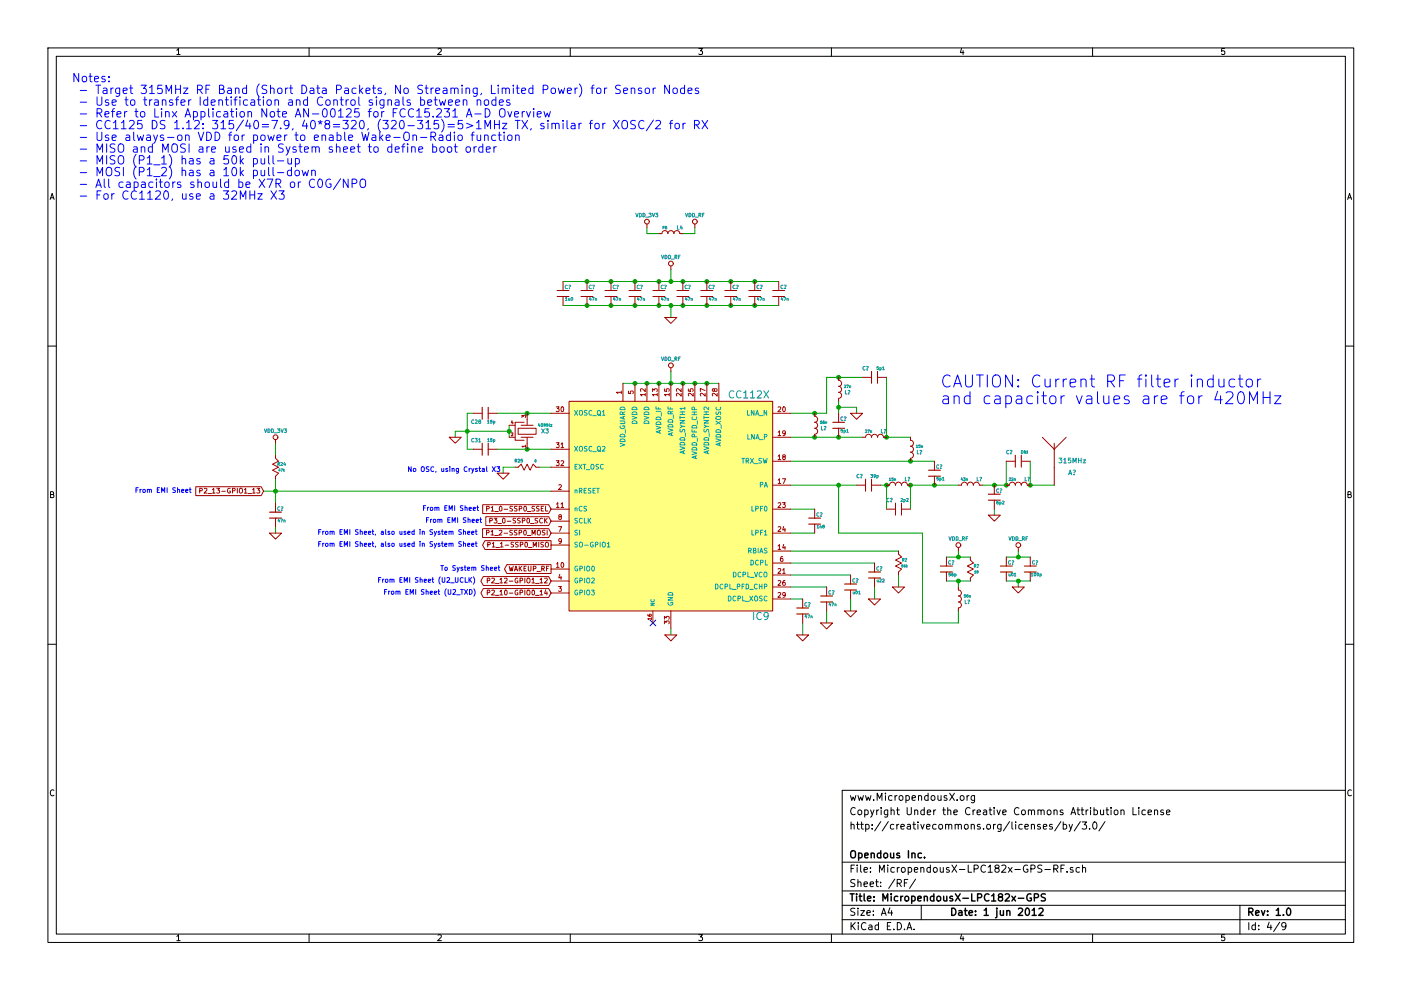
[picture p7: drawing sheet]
EESchema Schematic File Version 2  date 5/31/2012 10:34:44 PM
LIBS:power
LIBS:device
LIBS:transistors
LIBS:conn
LIBS:linear
LIBS:regul
LIBS:74xx
LIBS:cmos4000
LIBS:adc-dac
LIBS:memory
LIBS:xilinx
LIBS:special
LIBS:microcontrollers
LIBS:dsp
LIBS:microchip
LIBS:analog_switches
LIBS:motorola
LIBS:texas
LIBS:intel
LIBS:audio
LIBS:interface
LIBS:digital-audio
LIBS:philips
LIBS:display
LIBS:cypress
LIBS:siliconi
LIBS:opto
LIBS:atmel
LIBS:contrib
LIBS:valves
LIBS:opendous
LIBS:Opennect_Schematic_Symbols_Library
LIBS:MicropendousX-LPC182x-GPS-cache
EELAYER 25  0
EELAYER END
$Descr A4 11700 8267
encoding utf-8
Sheet 4 9
Title "MicropendousX-LPC182x-GPS"
Date "1 jun 2012"
Rev "1.0"
Comp "Opendous Inc."
Comment1 ""
Comment2 "http://creativecommons.org/licenses/by/3.0/"
Comment3 "Copyright Under the Creative Commons Attribution License"
Comment4 "www.MicropendousX.org"
$EndDescr
Connection ~ 8400 4050
Wire Wire Line
	2300 4400 2300 4450
Wire Wire Line
	4600 4100 2200 4100
Connection ~ 5600 2550
Wire Wire Line
	5600 2550 5600 2650
Wire Wire Line
	4700 2350 6500 2350
Wire Wire Line
	8600 3850 8600 4050
Connection ~ 8500 4850
Wire Wire Line
	8500 4900 8500 4850
Wire Wire Line
	8400 4650 8600 4650
Connection ~ 8000 4650
Wire Wire Line
	8000 4600 8000 4650
Wire Wire Line
	7900 4850 8100 4850
Wire Wire Line
	7700 4450 7700 5200
Wire Wire Line
	7700 4450 7000 4450
Connection ~ 7000 4050
Wire Wire Line
	7000 4450 7000 4050
Wire Wire Line
	8600 4050 8800 4050
Connection ~ 8300 4050
Wire Wire Line
	8200 4050 8400 4050
Connection ~ 7400 4050
Connection ~ 7600 4050
Connection ~ 7800 4050
Wire Wire Line
	8000 4050 7600 4050
Wire Wire Line
	7400 4250 7400 4050
Wire Wire Line
	7400 4050 7350 4050
Connection ~ 7400 3650
Wire Wire Line
	7400 3150 7400 3650
Connection ~ 6800 3450
Wire Wire Line
	6900 3450 6900 3150
Wire Wire Line
	6900 3450 6600 3450
Wire Wire Line
	7000 3350 7000 3450
Connection ~ 6800 3650
Wire Wire Line
	6600 5000 6700 5000
Wire Wire Line
	6600 4800 7100 4800
Wire Wire Line
	6600 4600 7500 4600
Wire Wire Line
	6600 4250 6800 4250
Wire Wire Line
	5200 3200 6000 3200
Wire Wire Line
	5500 1950 5400 1950
Wire Wire Line
	5400 1950 5400 1900
Wire Wire Line
	4500 3900 4600 3900
Connection ~ 2300 4100
Connection ~ 4400 3750
Wire Wire Line
	4150 3750 4600 3750
Connection ~ 4250 3600
Connection ~ 3900 3600
Wire Wire Line
	3950 3750 3900 3750
Wire Wire Line
	3900 3750 3900 3450
Wire Wire Line
	3900 3450 3950 3450
Wire Wire Line
	4250 3650 4250 3550
Wire Wire Line
	4250 3600 3800 3600
Wire Wire Line
	3800 3600 3800 3650
Wire Wire Line
	4150 3450 4600 3450
Connection ~ 4400 3450
Wire Wire Line
	5600 5250 5600 5300
Wire Wire Line
	2300 3800 2300 3700
Wire Wire Line
	4300 3900 4200 3900
Wire Wire Line
	4200 3900 4200 3950
Wire Wire Line
	5700 1950 5800 1950
Wire Wire Line
	5800 1950 5800 1900
Wire Wire Line
	5600 3200 5600 3100
Connection ~ 5600 3200
Connection ~ 5900 3200
Connection ~ 5800 3200
Connection ~ 5700 3200
Connection ~ 5500 3200
Connection ~ 5400 3200
Connection ~ 5300 3200
Wire Wire Line
	6600 4450 6800 4450
Wire Wire Line
	7300 4700 6600 4700
Wire Wire Line
	6600 4900 6900 4900
Wire Wire Line
	6700 5300 6700 5200
Wire Wire Line
	6900 5200 6900 5100
Wire Wire Line
	7100 5100 7100 5000
Wire Wire Line
	7300 5000 7300 4900
Wire Wire Line
	7500 4900 7500 4800
Wire Wire Line
	6600 3650 7200 3650
Connection ~ 7000 3650
Wire Wire Line
	7150 3450 7150 3400
Wire Wire Line
	7150 3400 7000 3400
Connection ~ 7000 3400
Wire Wire Line
	6900 3150 7200 3150
Connection ~ 7000 3150
Wire Wire Line
	7400 3650 7600 3650
Wire Wire Line
	6600 3850 7800 3850
Connection ~ 7600 3850
Wire Wire Line
	7600 4050 7600 4250
Wire Wire Line
	7150 4050 6600 4050
Wire Wire Line
	8300 4250 8300 4300
Wire Wire Line
	8000 5100 8000 5200
Wire Wire Line
	8000 5200 7700 5200
Wire Wire Line
	8100 4650 7900 4650
Wire Wire Line
	8000 4900 8000 4850
Connection ~ 8000 4850
Wire Wire Line
	8600 4850 8400 4850
Wire Wire Line
	8500 4600 8500 4650
Connection ~ 8500 4650
Wire Wire Line
	8400 4050 8400 3850
Connection ~ 8600 4050
Wire Wire Line
	6500 2550 4700 2550
Wire Wire Line
	5600 2350 5600 2250
Connection ~ 5600 2350
Connection ~ 5700 2350
Connection ~ 5900 2350
Connection ~ 6100 2350
Connection ~ 6300 2350
Connection ~ 6300 2550
Connection ~ 6100 2550
Connection ~ 5900 2550
Connection ~ 5700 2550
Connection ~ 4900 2350
Connection ~ 5100 2350
Connection ~ 5300 2350
Connection ~ 5500 2350
Connection ~ 5500 2550
Connection ~ 5300 2550
Connection ~ 5100 2550
Connection ~ 4900 2550
Wire Wire Line
	2300 4200 2300 4000
$Comp
L GND #PWR?
U 1 1
P 2300 4450
F 0 "#PWR?" H 2300 4450 30  0001 C CNN
F 1 "GND" H 2300 4380 30  0001 C CNN
	1    2300 4450
	1    0    0    -1  
$EndComp
$Comp
L C_MINI C?
U 1 1
P 2300 4300
F 0 "C?" V 2250 4340 30  0000 C CNN
F 1 "47n" V 2350 4350 25  0000 C CNN
	1    2300 4300
	0    1    1    0   
$EndComp
$Comp
L GND #PWR?
U 1 1
P 5600 2650
F 0 "#PWR?" H 5600 2650 30  0001 C CNN
F 1 "GND" H 5600 2580 30  0001 C CNN
	1    5600 2650
	1    0    0    -1  
$EndComp
$Comp
L VDD_RF #PWR?
U 1 1
P 5600 2250
F 0 "#PWR?" H 5600 2350 30  0001 C CNN
F 1 "VDD_RF" H 5600 2350 30  0000 C CNN
	1    5600 2250
	1    0    0    -1  
$EndComp
$Comp
L C_MINI C?
U 1 1
P 6300 2450
F 0 "C?" V 6250 2490 30  0000 C CNN
F 1 "47n" V 6350 2500 25  0000 C CNN
	1    6300 2450
	0    1    1    0   
$EndComp
$Comp
L C_MINI C?
U 1 1
P 6500 2450
F 0 "C?" V 6450 2490 30  0000 C CNN
F 1 "47n" V 6550 2500 25  0000 C CNN
	1    6500 2450
	0    1    1    0   
$EndComp
$Comp
L C_MINI C?
U 1 1
P 5500 2450
F 0 "C?" V 5450 2490 30  0000 C CNN
F 1 "47n" V 5550 2500 25  0000 C CNN
	1    5500 2450
	0    1    1    0   
$EndComp
$Comp
L C_MINI C?
U 1 1
P 5700 2450
F 0 "C?" V 5650 2490 30  0000 C CNN
F 1 "47n" V 5750 2500 25  0000 C CNN
	1    5700 2450
	0    1    1    0   
$EndComp
$Comp
L C_MINI C?
U 1 1
P 6100 2450
F 0 "C?" V 6050 2490 30  0000 C CNN
F 1 "47n" V 6150 2500 25  0000 C CNN
	1    6100 2450
	0    1    1    0   
$EndComp
$Comp
L C_MINI C?
U 1 1
P 5900 2450
F 0 "C?" V 5850 2490 30  0000 C CNN
F 1 "47n" V 5950 2500 25  0000 C CNN
	1    5900 2450
	0    1    1    0   
$EndComp
Text Notes 7850 3250 0    100  ~ 0
CAUTION: Current RF filter inductor\nand capacitor values are for 420MHz
$Comp
L C_MINI C?
U 1 1
P 8500 3850
F 0 "C?" H 8425 3775 30  0000 C CNN
F 1 "DNI" H 8550 3775 25  0000 C CNN
	1    8500 3850
	1    0    0    1   
$EndComp
$Comp
L GND #PWR?
U 1 1
P 8500 4900
F 0 "#PWR?" H 8500 4900 30  0001 C CNN
F 1 "GND" H 8500 4830 30  0001 C CNN
	1    8500 4900
	1    0    0    -1  
$EndComp
$Comp
L C_MINI C?
U 1 1
P 8600 4750
F 0 "C?" V 8550 4790 30  0000 C CNN
F 1 "100p" V 8650 4800 25  0000 C CNN
	1    8600 4750
	0    1    1    0   
$EndComp
$Comp
L C_MINI C?
U 1 1
P 8400 4750
F 0 "C?" V 8350 4790 30  0000 C CNN
F 1 "u01" V 8450 4800 25  0000 C CNN
	1    8400 4750
	0    1    1    0   
$EndComp
$Comp
L VDD_RF #PWR?
U 1 1
P 8500 4600
F 0 "#PWR?" H 8500 4700 30  0001 C CNN
F 1 "VDD_RF" H 8500 4700 30  0000 C CNN
	1    8500 4600
	1    0    0    -1  
$EndComp
$Comp
L L_MINI L?
U 1 1
P 8000 5000
F 0 "L?" V 7975 4925 30  0000 C CNN
F 1 "56n" V 8025 4925 22  0000 C CNN
	1    8000 5000
	0    -1   -1   0   
$EndComp
$Comp
L R_MINI R?
U 1 1
P 8100 4750
F 0 "R?" V 8125 4800 25  0000 C CNN
F 1 "18" V 8075 4800 20  0000 C CNN
	1    8100 4750
	0    1    -1   0   
$EndComp
$Comp
L C_MINI C?
U 1 1
P 7900 4750
F 0 "C?" V 7850 4790 30  0000 C CNN
F 1 "56p" V 7950 4800 25  0000 C CNN
	1    7900 4750
	0    1    1    0   
$EndComp
$Comp
L VDD_RF #PWR?
U 1 1
P 8000 4600
F 0 "#PWR?" H 8000 4700 30  0001 C CNN
F 1 "VDD_RF" H 8000 4700 30  0000 C CNN
	1    8000 4600
	1    0    0    -1  
$EndComp
$Comp
L GND #PWR?
U 1 1
P 8300 4300
F 0 "#PWR?" H 8300 4300 30  0001 C CNN
F 1 "GND" H 8300 4230 30  0001 C CNN
	1    8300 4300
	1    0    0    -1  
$EndComp
$Comp
L ANT A?
U 1 1
P 8800 3900
F 0 "A?" H 8950 3850 40  0000 C CNN
F 1 "315MHz" H 8950 3950 40  0000 C CNN
	1    8800 3900
	1    0    0    -1  
$EndComp
$Comp
L L_MINI L?
U 1 1
P 8500 4050
F 0 "L?" H 8425 4000 30  0000 C CNN
F 1 "22n" H 8550 4000 22  0000 C CNN
	1    8500 4050
	-1   0    0    1   
$EndComp
$Comp
L C_MINI C?
U 1 1
P 8300 4150
F 0 "C?" V 8250 4190 30  0000 C CNN
F 1 "6p2" V 8350 4200 25  0000 C CNN
	1    8300 4150
	0    1    1    0   
$EndComp
$Comp
L L_MINI L?
U 1 1
P 8100 4050
F 0 "L?" H 8025 4000 30  0000 C CNN
F 1 "43n" H 8150 4000 22  0000 C CNN
	1    8100 4050
	-1   0    0    1   
$EndComp
$Comp
L C_MINI C?
U 1 1
P 7500 4250
F 0 "C?" H 7425 4175 30  0000 C CNN
F 1 "2p2" H 7550 4175 25  0000 C CNN
	1    7500 4250
	1    0    0    1   
$EndComp
$Comp
L C_MINI C?
U 1 1
P 7250 4050
F 0 "C?" H 7175 3975 30  0000 C CNN
F 1 "39p" H 7300 3975 25  0000 C CNN
	1    7250 4050
	1    0    0    1   
$EndComp
$Comp
L L_MINI L?
U 1 1
P 7500 4050
F 0 "L?" H 7425 4000 30  0000 C CNN
F 1 "15n" H 7550 4000 22  0000 C CNN
	1    7500 4050
	-1   0    0    1   
$EndComp
$Comp
L C_MINI C?
U 1 1
P 7800 3950
F 0 "C?" V 7750 3990 30  0000 C CNN
F 1 "5p1" V 7850 4000 25  0000 C CNN
	1    7800 3950
	0    1    1    0   
$EndComp
$Comp
L L_MINI L?
U 1 1
P 7000 3250
F 0 "L?" V 6975 3175 30  0000 C CNN
F 1 "27n" V 7025 3175 22  0000 C CNN
	1    7000 3250
	0    -1   -1   0   
$EndComp
$Comp
L GND #PWR?
U 1 1
P 7150 3450
F 0 "#PWR?" H 7150 3450 30  0001 C CNN
F 1 "GND" H 7150 3380 30  0001 C CNN
	1    7150 3450
	1    0    0    -1  
$EndComp
$Comp
L C_MINI C?
U 1 1
P 7300 3150
F 0 "C?" H 7225 3075 30  0000 C CNN
F 1 "5p1" H 7350 3075 25  0000 C CNN
	1    7300 3150
	1    0    0    1   
$EndComp
$Comp
L L_MINI L?
U 1 1
P 7300 3650
F 0 "L?" H 7225 3600 30  0000 C CNN
F 1 "27n" H 7350 3600 22  0000 C CNN
	1    7300 3650
	-1   0    0    1   
$EndComp
$Comp
L L_MINI L?
U 1 1
P 7600 3750
F 0 "L?" V 7575 3675 30  0000 C CNN
F 1 "15n" V 7625 3675 22  0000 C CNN
	1    7600 3750
	0    -1   -1   0   
$EndComp
$Comp
L C_MINI C?
U 1 1
P 7000 3550
F 0 "C?" V 6950 3590 30  0000 C CNN
F 1 "5p1" V 7050 3600 25  0000 C CNN
	1    7000 3550
	0    1    1    0   
$EndComp
$Comp
L L_MINI L?
U 1 1
P 6800 3550
F 0 "L?" V 6775 3475 30  0000 C CNN
F 1 "56n" V 6825 3475 22  0000 C CNN
	1    6800 3550
	0    -1   -1   0   
$EndComp
$Comp
L GND #PWR?
U 1 1
P 7500 4900
F 0 "#PWR?" H 7500 4900 30  0001 C CNN
F 1 "GND" H 7500 4830 30  0001 C CNN
	1    7500 4900
	1    0    0    -1  
$EndComp
$Comp
L GND #PWR?
U 1 1
P 7300 5000
F 0 "#PWR?" H 7300 5000 30  0001 C CNN
F 1 "GND" H 7300 4930 30  0001 C CNN
	1    7300 5000
	1    0    0    -1  
$EndComp
$Comp
L GND #PWR?
U 1 1
P 7100 5100
F 0 "#PWR?" H 7100 5100 30  0001 C CNN
F 1 "GND" H 7100 5030 30  0001 C CNN
	1    7100 5100
	1    0    0    -1  
$EndComp
$Comp
L GND #PWR?
U 1 1
P 6900 5200
F 0 "#PWR?" H 6900 5200 30  0001 C CNN
F 1 "GND" H 6900 5130 30  0001 C CNN
	1    6900 5200
	1    0    0    -1  
$EndComp
$Comp
L GND #PWR?
U 1 1
P 6700 5300
F 0 "#PWR?" H 6700 5300 30  0001 C CNN
F 1 "GND" H 6700 5230 30  0001 C CNN
	1    6700 5300
	1    0    0    -1  
$EndComp
$Comp
L C_MINI C?
U 1 1
P 6900 5000
F 0 "C?" V 6850 5040 30  0000 C CNN
F 1 "47n" V 6950 5050 25  0000 C CNN
	1    6900 5000
	0    1    1    0   
$EndComp
$Comp
L C_MINI C?
U 1 1
P 6700 5100
F 0 "C?" V 6650 5140 30  0000 C CNN
F 1 "47n" V 6750 5150 25  0000 C CNN
	1    6700 5100
	0    1    1    0   
$EndComp
$Comp
L C_MINI C?
U 1 1
P 7100 4900
F 0 "C?" V 7050 4940 30  0000 C CNN
F 1 "u01" V 7150 4950 25  0000 C CNN
	1    7100 4900
	0    1    1    0   
$EndComp
$Comp
L R_MINI R?
U 1 1
P 7500 4700
F 0 "R?" V 7525 4750 25  0000 C CNN
F 1 "56k" V 7475 4750 20  0000 C CNN
	1    7500 4700
	0    1    -1   0   
$EndComp
$Comp
L C_MINI C?
U 1 1
P 7300 4800
F 0 "C?" V 7250 4840 30  0000 C CNN
F 1 "u22" V 7350 4850 25  0000 C CNN
	1    7300 4800
	0    1    1    0   
$EndComp
$Comp
L C_MINI C?
U 1 1
P 6800 4350
F 0 "C?" V 6750 4390 30  0000 C CNN
F 1 "1n8" V 6850 4400 25  0000 C CNN
	1    6800 4350
	0    1    1    0   
$EndComp
$Comp
L C_MINI C?
U 1 1
P 5100 2450
F 0 "C?" V 5050 2490 30  0000 C CNN
F 1 "47n" V 5150 2500 25  0000 C CNN
	1    5100 2450
	0    1    1    0   
$EndComp
$Comp
L C_MINI C?
U 1 1
P 5300 2450
F 0 "C?" V 5250 2490 30  0000 C CNN
F 1 "47n" V 5350 2500 25  0000 C CNN
	1    5300 2450
	0    1    1    0   
$EndComp
$Comp
L C_MINI C?
U 1 1
P 4900 2450
F 0 "C?" V 4850 2490 30  0000 C CNN
F 1 "47n" V 4950 2500 25  0000 C CNN
	1    4900 2450
	0    1    1    0   
$EndComp
$Comp
L C_MINI C?
U 1 1
P 4700 2450
F 0 "C?" V 4650 2490 30  0000 C CNN
F 1 "1u0" V 4750 2500 25  0000 C CNN
	1    4700 2450
	0    1    1    0   
$EndComp
$Comp
L VDD_RF #PWR?
U 1 1
P 5600 3100
F 0 "#PWR?" H 5600 3200 30  0001 C CNN
F 1 "VDD_RF" H 5600 3200 30  0000 C CNN
	1    5600 3100
	1    0    0    -1  
$EndComp
Text Notes 2650 4575 0    40   ~ 0
From EMI Sheet, also used in System Sheet
Text GLabel 4600 4950 0    40   BiDi ~ 0
P2_10-GPIO0_14
Text Notes 3200 4975 0    40   ~ 0
From EMI Sheet (U2_TXD)
Text Notes 3150 4875 0    40   ~ 0
From EMI Sheet (U2_UCLK)
Text GLabel 4600 4850 0    40   BiDi ~ 0
P2_12-GPIO1_12
Text Notes 3675 4775 0    40   ~ 0
To System Sheet
Text GLabel 4600 4750 0    40   Output ~ 0
WAKEUP_RF
$Comp
L VDD_3V3 #PWR17
U 1 1
P 2300 3700
F 0 "#PWR17" H 2300 3800 30  0001 C CNN
F 1 "VDD_3V3" H 2300 3800 30  0000 C CNN
	1    2300 3700
	1    0    0    -1  
$EndComp
$Comp
L VDD_3V3 #PWR18
U 1 1
P 5400 1900
F 0 "#PWR18" H 5400 2000 30  0001 C CNN
F 1 "VDD_3V3" H 5400 2000 30  0000 C CNN
	1    5400 1900
	1    0    0    -1  
$EndComp
$Comp
L L_MINI L4
U 1 1
P 5600 1950
F 0 "L4" H 5525 1900 30  0000 C CNN
F 1 "FB" H 5650 1900 22  0000 C CNN
	1    5600 1950
	-1   0    0    1   
$EndComp
$Comp
L R_MINI R25
U 1 1
P 4400 3900
F 0 "R25" H 4330 3950 25  0000 C CNN
F 1 "0" H 4470 3950 20  0000 C CNN
	1    4400 3900
	1    0    0    -1  
$EndComp
Text GLabel 2200 4100 0    40   Input ~ 0
P2_13-GPIO1_13
Text Notes 1125 4125 0    40   ~ 0
From EMI Sheet
$Comp
L R_MINI R24
U 1 1
P 2300 3900
F 0 "R24" V 2325 3950 25  0000 C CNN
F 1 "47k" V 2275 3950 20  0000 C CNN
	1    2300 3900
	0    1    -1   0   
$EndComp
$Comp
L VDD_RF #PWR20
U 1 1
P 5800 1900
F 0 "#PWR20" H 5800 2000 30  0001 C CNN
F 1 "VDD_RF" H 5800 2000 30  0000 C CNN
	1    5800 1900
	1    0    0    -1  
$EndComp
Text Notes 2650 4475 0    40   ~ 0
From EMI Sheet, also used in System Sheet
Text Notes 3550 4375 0    40   ~ 0
From EMI Sheet
Text Notes 3525 4275 0    40   ~ 0
From EMI Sheet
NoConn ~ 5450 5200
$Comp
L GND #PWR22
U 1 1
P 5600 5300
F 0 "#PWR22" H 5600 5300 30  0001 C CNN
F 1 "GND" H 5600 5230 30  0001 C CNN
	1    5600 5300
	1    0    0    -1  
$EndComp
Text Notes 3400 3950 0    40   ~ 0
No OSC, using Crystal X3
Text Notes 600  700  0    70   ~ 0
Notes:\n - Target 315MHz RF Band (Short Data Packets, No Streaming, Limited Power) for Sensor Nodes\n - Use to transfer Identification and Control signals between nodes\n - Refer to Linx Application Note AN-00125 for FCC15.231 A-D Overview\n - CC1125 DS 1.12: 315/40=7.9, 40*8=320, (320-315)=5>1MHz TX, similar for XOSC/2 for RX\n - Use always-on VDD for power to enable Wake-On-Radio function\n - MISO and MOSI are used in System sheet to define boot order\n - MISO (P1_1) has a 50k pull-up\n - MOSI (P1_2) has a 10k pull-down\n - All capacitors should be X7R or C0G/NPO\n - For CC1120, use a 32MHz X3
$Comp
L GND #PWR21
U 1 1
P 4200 3950
F 0 "#PWR21" H 4200 3950 30  0001 C CNN
F 1 "GND" H 4200 3880 30  0001 C CNN
	1    4200 3950
	1    0    0    -1  
$EndComp
$Comp
L GND #PWR19
U 1 1
P 3800 3650
F 0 "#PWR19" H 3800 3650 30  0001 C CNN
F 1 "GND" H 3800 3580 30  0001 C CNN
	1    3800 3650
	1    0    0    -1  
$EndComp
$Comp
L C_MINI C31
U 1 1
P 4050 3750
F 0 "C31" H 3975 3675 30  0000 C CNN
F 1 "15p" H 4100 3675 25  0000 C CNN
	1    4050 3750
	1    0    0    1   
$EndComp
$Comp
L C_MINI C28
U 1 1
P 4050 3450
F 0 "C28" H 3975 3375 30  0000 C CNN
F 1 "15p" H 4100 3375 25  0000 C CNN
	1    4050 3450
	1    0    0    -1  
$EndComp
$Comp
L CRYSTAL_4PIN_MINI_GND X3
U 1 1
P 4400 3600
F 0 "X3" V 4400 3450 35  0000 C CNN
F 1 "40MHz" V 4450 3450 25  0000 C CNN
	1    4400 3600
	0    -1   -1   0   
$EndComp
$Comp
L CC112X IC9
U 1 1
P 5600 4200
F 0 "IC9" H 6350 3250 60  0000 C CNN
F 1 "CC112X" H 6250 5100 60  0000 C CNN
	1    5600 4200
	1    0    0    -1  
$EndComp
Text GLabel 4600 4250 0    40   Input ~ 0
P1_0-SSP0_SSEL
Text GLabel 4600 4350 0    40   Input ~ 0
P3_0-SSP0_SCK
Text GLabel 4600 4450 0    40   Input ~ 0
P1_2-SSP0_MOSI
Text GLabel 4600 4550 0    40   Output ~ 0
P1_1-SSP0_MISO
$EndSCHEMATC
